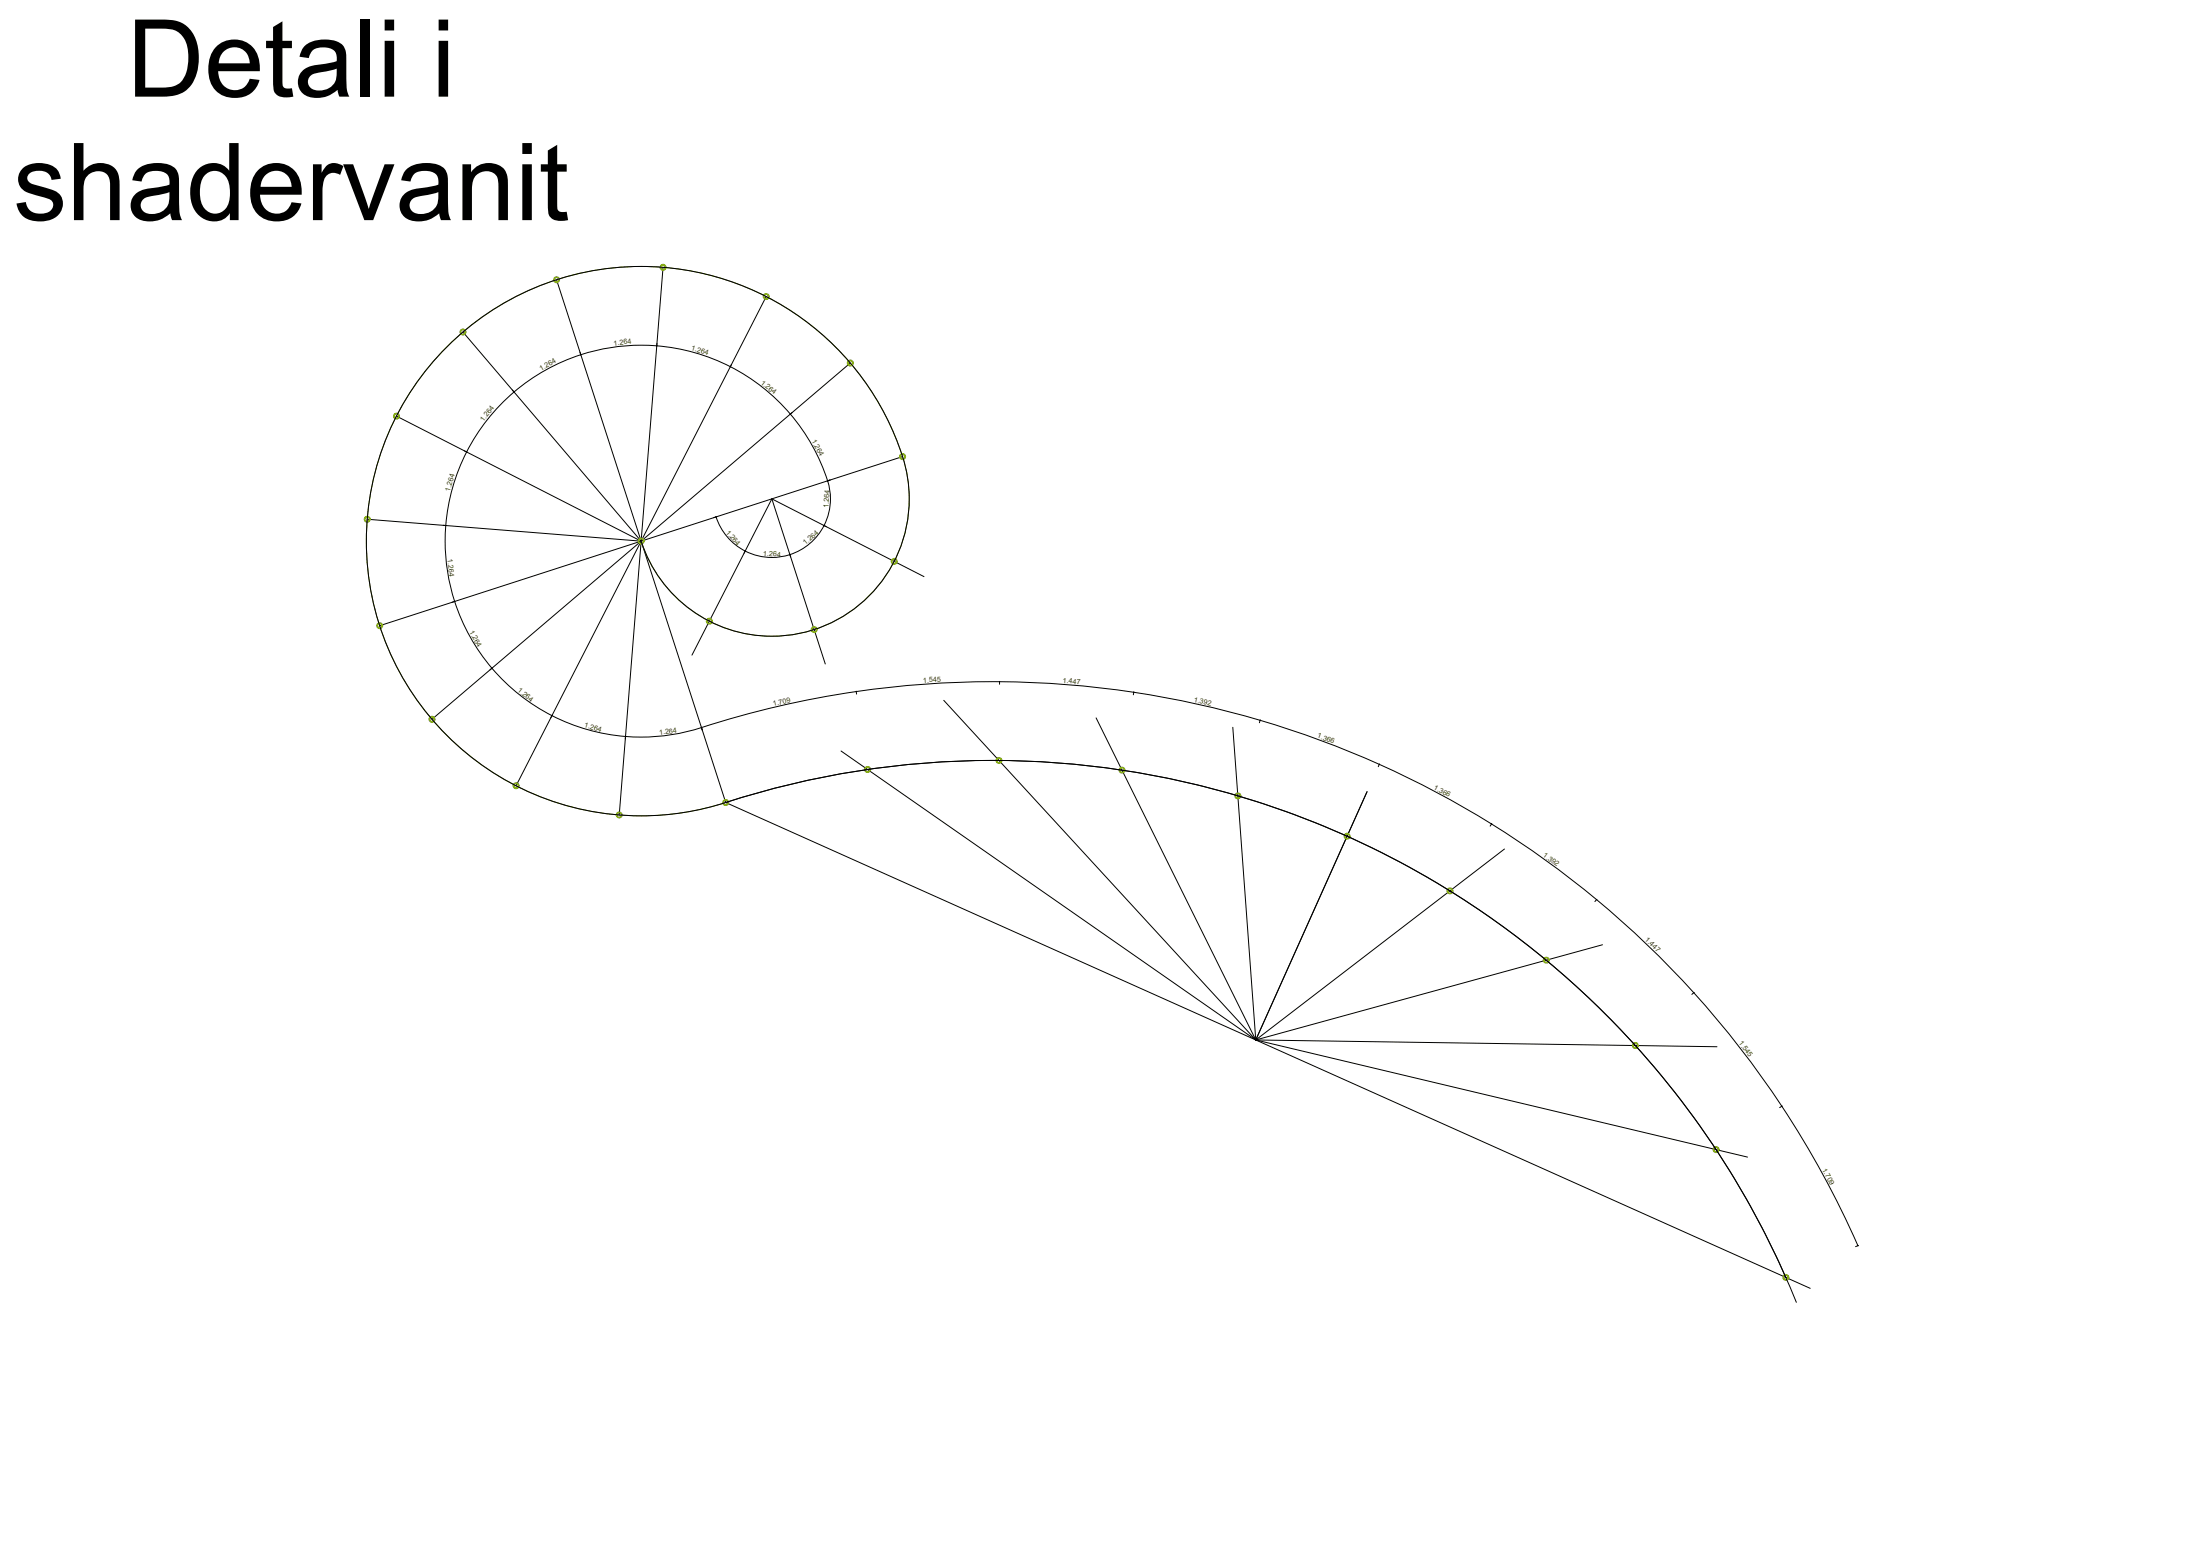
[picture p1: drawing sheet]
<svg xmlns="http://www.w3.org/2000/svg" width="420mm" height="297mm" viewBox="0 0 420 297" stroke-linecap="round" stroke-linejoin="round" font-family="sans-serif">
<g fill="none" stroke="#000" stroke-width=".19">
<path d="M106.2 53.4l16.1 49.9M126.5 51l-4.2 52.3M146.2 56.6l-23.9 46.7M75.7 79.4l46.6 23.9M88.3 63.4l34 39.9M98.1 74.8v.1M110.7 67.2l.2 .6M110.8 67.7v.1M125.4 66h-.1M139.4 70h-.1M150.9 79h-.1M162.3 69.3l-79.9 68"/>
<path d="M70.1 99.1l52.2 4.2M89 86.2l.1 .1M89 86.3a37.4 37.4 0 0 0 4.9 41.2 37.4 37.4 0 0 0 40 11.4M89 86.3a37.4 37.4 0 0 1 36.3-20.3 37.4 37.4 0 0 1 32.6 25.8M136.6 98.7h.1M147.3 95.2l10.2 31.5M147.3 95.2l29 14.9M147.3 95.2l-15.3 29.8M157.9 91.8h.1M157.9 91.7v.1M157.9 91.8a11.2 11.2 0 0 1-7.2 14.1 11.2 11.2 0 0 1-14.1-7.3M172.2 87.2a52.4 52.4 0 0 0-66-33.8 52.4 52.4 0 0 0-33.8 66 52.4 52.4 0 0 0 66.1 33.8"/>
<path d="M172.2 87.2a26.2 26.2 0 0 1-16.8 33 26.2 26.2 0 0 1-33.1-16.9M172.2 87.2l-49.9 16.1M85 100.3h.1M86.7 114.8h.1M122.3 103.3l-49.8 16.1M122.3 103.3l16.2 49.9M122.3 103.3l-23.8 46.7M122.3 103.3l-4.1 52.3M142.2 105.2h.1M150.7 105.8v.1M157.2 100.3l.1 .1M93.9 127.5l-.1 .1"/>
<path d="M105.4 136.6h-.1M133.9 138.9h-.1M133.9 138.8l-.1 .1M133.9 138.9h.1M163.4 132v-.1l.1 .6M180.1 133.7l59.5 64.8M190.7 130.1a180.5 180.5 0 0 0-56.8 8.8M190.7 130.1a180.5 180.5 0 0 1 163.8 107.7M190.7 130.1v.5M190.8 130.1l-.1 .1M209.2 137l30.4 61.5M216.4 132.1l-.1 .5"/>
<path d="M216.4 132.1l-.1 .1M235.2 138.8l4.4 59.7M240.4 137.5l.1-.1-.2 .6M119.4 140.5l-.1 .6M119.4 140.5l-.1 .1M138.5 153.2a165.4 165.4 0 0 1 204.3 95.4M138.5 153.2a165.4 165.4 0 0 1 202.3 90.6M138.5 153.2l206.9 92.7M160.5 143.3l79.1 55.2M260.9 151.1l-21.3 47.4M263.2 145.8l-.2 .5M263.2 145.9h.1"/>
<path d="M284.6 157.3v-.1l-.2 .5M287.1 162.1l-47.5 36.4M304.7 171.7l-.4 .4M304.7 171.7h-.1M239.6 198.5l88 1.3M239.6 198.5l93.9 22.4M305.8 180.3l-66.2 18.2M323.3 189.4l-.5 .4M323.3 189.5h-.1M340.1 211.1h-.1M340.1 211.1l-.5 .3M354.5 237.8h.1"/>
<path d="M354.6 237.7l-.5 .3"/>
</g>
<g fill="none" stroke="#7ca600" stroke-width=".19">
<path d="M122.3 103.3a26.3 26.3 0 0 0 34.4 16.4 26.3 26.3 0 0 0 14.6-35.2 52.4 52.4 0 0 0-66.9-30.5 52.4 52.4 0 0 0-31.7 66.3 52.4 52.4 0 0 0 65.8 32.9"/>
<circle cx="106.2" cy="53.4" r=".41"/>
<circle cx="106.2" cy="53.4" r=".57"/>
<circle cx="126.5" cy="51" r=".57"/>
<circle cx="126.5" cy="51" r=".41"/>
<circle cx="146.2" cy="56.6" r=".57"/>
<circle cx="146.2" cy="56.6" r=".41"/>
<circle cx="75.7" cy="79.4" r=".57"/>
<circle cx="75.7" cy="79.4" r=".41"/>
<circle cx="88.3" cy="63.4" r=".41"/>
<circle cx="88.3" cy="63.4" r=".57"/>
<circle cx="162.3" cy="69.3" r=".41"/>
<circle cx="162.3" cy="69.3" r=".57"/>
<circle cx="70.1" cy="99.1" r=".57"/>
<circle cx="70.1" cy="99.1" r=".41"/>
<circle cx="172.2" cy="87.2" r=".41"/>
<circle cx="172.2" cy="87.2" r=".57"/>
<circle cx="72.5" cy="119.4" r=".57"/>
<circle cx="72.5" cy="119.4" r=".41"/>
<circle cx="122.3" cy="103.3" r=".57"/>
<circle cx="122.3" cy="103.3" r=".41"/>
<circle cx="135.4" cy="118.6" r=".57"/>
<circle cx="135.4" cy="118.6" r=".41"/>
<circle cx="170.6" cy="107.2" r=".57"/>
<circle cx="170.6" cy="107.2" r=".41"/>
<circle cx="82.4" cy="137.3" r=".57"/>
<circle cx="82.4" cy="137.3" r=".41"/>
<circle cx="155.4" cy="120.2" r=".41"/>
<circle cx="155.4" cy="120.2" r=".57"/>
<circle cx="98.5" cy="150" r=".57"/>
<circle cx="98.5" cy="150" r=".41"/>
<circle cx="118.2" cy="155.6" r=".41"/>
<circle cx="118.2" cy="155.6" r=".57"/>
<circle cx="138.5" cy="153.2" r=".57"/>
<circle cx="138.5" cy="153.2" r=".41"/>
<circle cx="165.6" cy="146.9" r=".57"/>
<circle cx="165.6" cy="146.9" r=".41"/>
<circle cx="190.6" cy="145.2" r=".41"/>
<circle cx="190.6" cy="145.2" r=".57"/>
<circle cx="214.1" cy="147" r=".41"/>
<circle cx="214.1" cy="147" r=".57"/>
<circle cx="236.2" cy="151.9" r=".57"/>
<circle cx="236.2" cy="151.9" r=".41"/>
<circle cx="257.1" cy="159.6" r=".57"/>
<circle cx="257.1" cy="159.6" r=".41"/>
<circle cx="276.7" cy="170" r=".41"/>
<circle cx="276.7" cy="170" r=".57"/>
<circle cx="295.1" cy="183.3" r=".41"/>
<circle cx="295.1" cy="183.3" r=".57"/>
<circle cx="312.1" cy="199.6" r=".41"/>
<circle cx="312.1" cy="199.6" r=".57"/>
<circle cx="327.5" cy="219.4" r=".57"/>
<circle cx="327.5" cy="219.4" r=".41"/>
<circle cx="340.8" cy="243.8" r=".41"/>
<circle cx="340.8" cy="243.8" r=".57"/>
</g>
<g font-size="20.6">
<text x="24.2" y="18.4">Detali i</text>
<text x="2.5" y="42">shadervanit</text>
</g>
<g font-size="1.4" fill="#4c3900">
<text x="117.1" y="66" transform="rotate(-7 117.1 66)">1.264</text>
<text x="103.2" y="70.8" transform="rotate(-29 103.2 70.8)">1.264</text>
<text x="131.8" y="66.8" transform="rotate(16 131.8 66.8)">1.264</text>
<text x="145" y="73.2" transform="rotate(38 145 73.2)">1.264</text>
<text x="92.3" y="80.6" transform="rotate(-52 92.3 80.6)">1.264</text>
<text x="154.8" y="84.2" transform="rotate(61 154.8 84.2)">1.264</text>
<text x="85.9" y="93.8" transform="rotate(-74 85.9 93.8)">1.264</text>
<text x="138.4" y="101.7" transform="rotate(50 138.4 101.7)">1.264</text>
<text x="158.1" y="96.9" transform="rotate(-85 158.1 96.9)">1.264</text>
<text x="85.4" y="106.8" transform="rotate(83 85.4 106.8)">1.264</text>
<text x="145.6" y="106" transform="rotate(5 145.6 106)">1.264</text>
<text x="153.7" y="104.1" transform="rotate(-40 153.7 104.1)">1.264</text>
<text x="89.5" y="120.7" transform="rotate(61 89.5 120.7)">1.264</text>
<text x="98.7" y="131.9" transform="rotate(38 98.7 131.9)">1.264</text>
<text x="176.2" y="130.3" transform="rotate(-4 176.2 130.3)">1.545</text>
<text x="202.8" y="130.3" transform="rotate(5 202.8 130.3)">1.447</text>
<text x="147.6" y="134.7" transform="rotate(-13 147.6 134.7)">1.709</text>
<text x="227.7" y="134" transform="rotate(13 227.7 134)">1.392</text>
<text x="111.4" y="138.8" transform="rotate(16 111.4 138.8)">1.264</text>
<text x="125.8" y="140.3" transform="rotate(-7 125.8 140.3)">1.264</text>
<text x="251.3" y="140.8" transform="rotate(20 251.3 140.8)">1.366</text>
<text x="273.5" y="150.6" transform="rotate(28 273.5 150.6)">1.366</text>
<text x="294.4" y="163.4" transform="rotate(36 294.4 163.4)">1.392</text>
<text x="313.8" y="179.5" transform="rotate(44 313.8 179.5)">1.447</text>
<text x="331.7" y="199.2" transform="rotate(52 331.7 199.2)">1.545</text>
<text x="347.7" y="223.3" transform="rotate(61 347.7 223.3)">1.709</text>
</g>
</svg>
